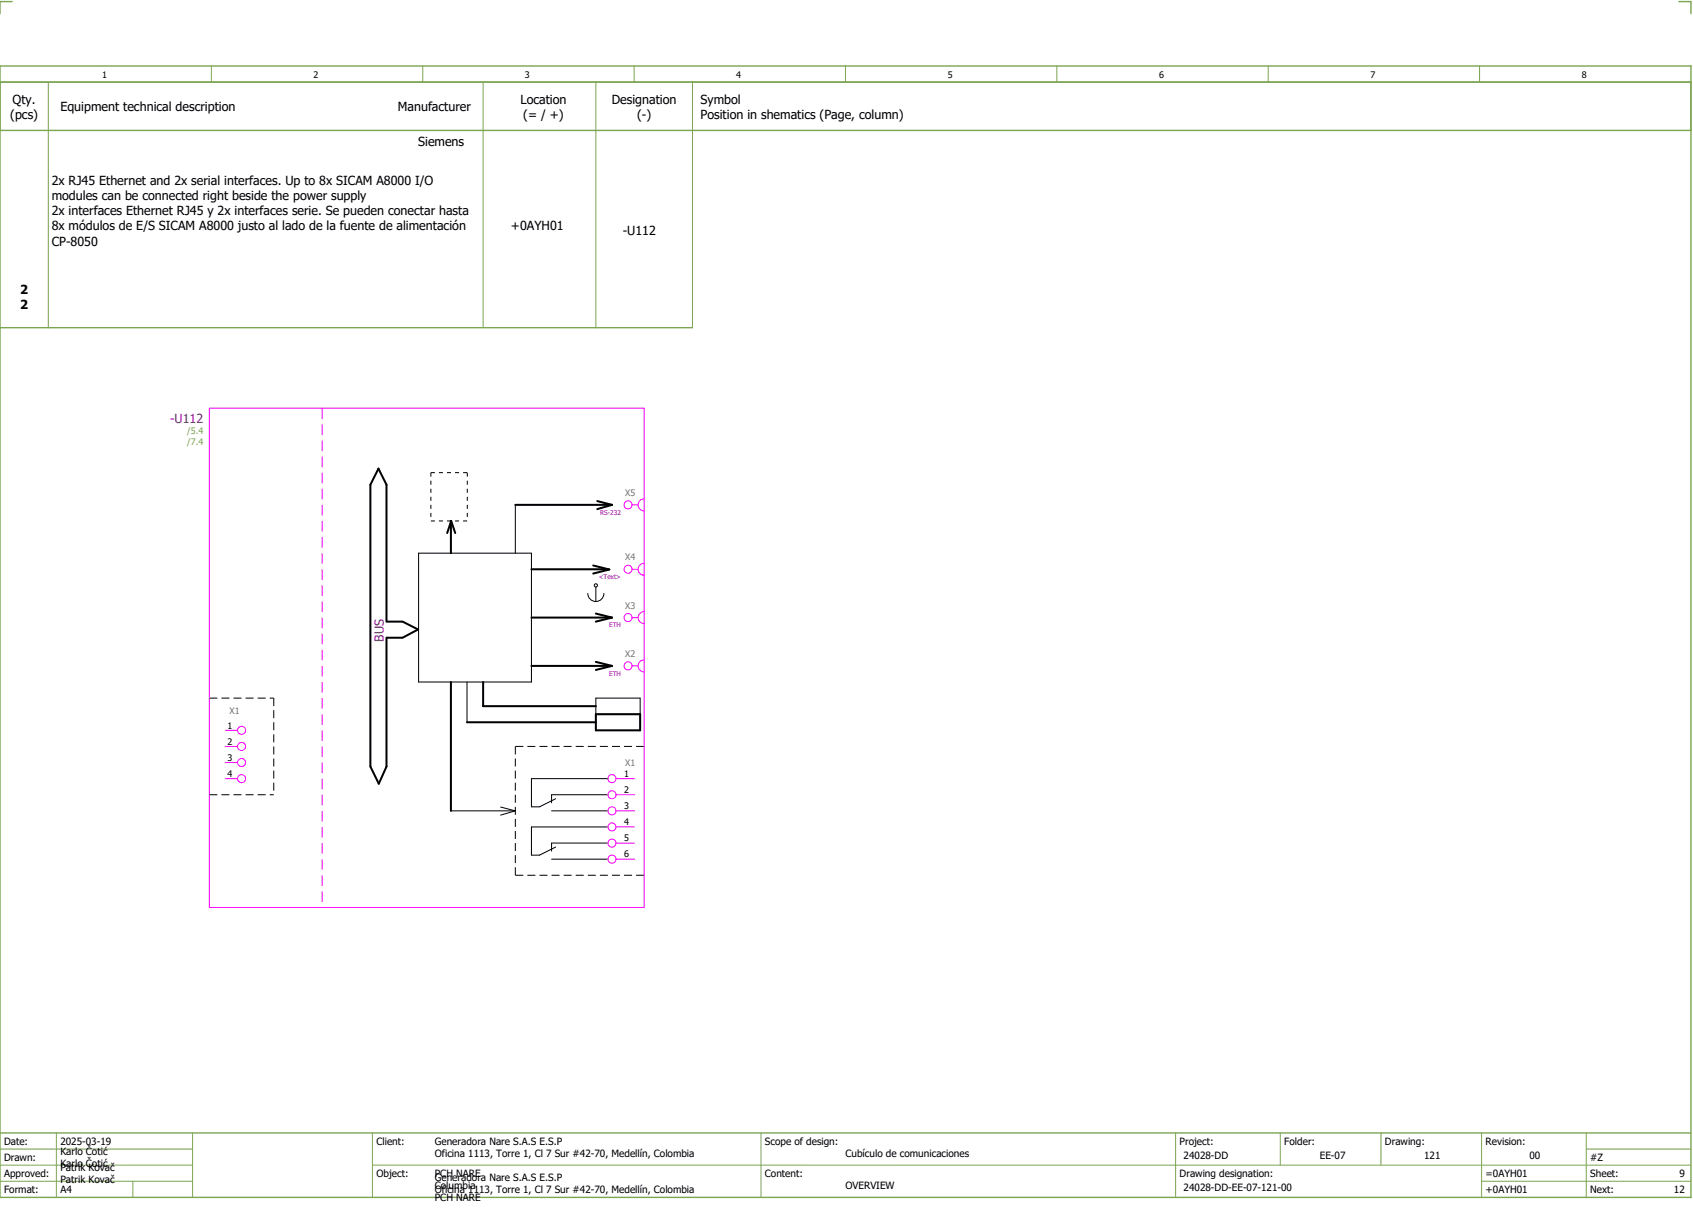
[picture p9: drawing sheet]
<svg xmlns="http://www.w3.org/2000/svg" width="421mm" height="301mm" viewBox="0 0 421 301" stroke-linecap="round" stroke-linejoin="round" font-family="sans-serif">
<path d="M0 16.4h420v281h-420zM3 .4h-3v3M417 .4h3v3M0 20.4h420M0 32.4h420M0 81.4h172M0 281.4h420" fill="none" stroke="#7ca552" stroke-width=".35"/>
<g fill="none" stroke="#7ca552" stroke-width=".25">
<path d="M52.5 16.4v4M105 16.4v4M157.5 16.4v4M210 16.4v4M262.5 16.4v4M315 16.4v4M367.5 16.4v4M12 20.4v61M120 20.4v61M148 20.4v61M172 20.4v61M0 285.4h47.8"/>
<path d="M0 293.4h47.8M14 281.4v16M33 293.4v4M47.8 281.4v16M47.8 289.4h-47.8M92.5 281.4v16M92.5 289.4h327.5M189 281.4v16M292 281.4v15.8M318 281.4v8M343 281.4v8M368 281.4v15.8"/>
<path d="M368 293.4h52M394 285.4h26M394 281.4v15.8"/>
</g>
<g fill="none" stroke="#000" stroke-width=".5">
<path d="M94 116.4l2 4v34h4l3.8 1.9-3.8 2.1h-4v32l-1.9 4.3-2.1-4.3v-70zM111.1 132.4l1-3 1 3M112 129.4v8M128 125.4h24M148.4 124.5l3.6 .9M152 125.4l-3.6 1.1M132 153.4h20M132 141.4h19M147.4 140.5l4 1-4 1M148 152.4l4 1M152 153.4l-4 1M112 169.4v32"/>
<path d="M116 179.4h32M120 169.4v6h28M132 165.4h20M148 164.4l4 1M148 177.4h11v4h-11zM152 165.4l-4 1"/>
</g>
<g fill="none" stroke="#000" stroke-width=".25">
<path d="M104 137.4h28v32h-28zM128 125.4v12M146 147.4a2 2 0 0 0 2 2 2 2 0 0 0 2-2M148 145.8v3.6M116 169.4v10M148 173.4h11v4h-11zM151 193.4h-19v7h2l4-2M151 197.4h-14v2M112 201.4h16M124.4 200.5l3.6 .9M128 201.4l-3.6 1.1M137 201.4h14"/>
<path d="M137 213.4h14M151 205.4h-19v7h2l4-2M151 209.4h-14v2"/>
<circle cx="148" cy="145.4" r=".4"/>
</g>
<path d="M107 117.4h9.1M107 117.4v12M116.1 117.4v12M107 129.4h9.1" fill="none" stroke="#000" stroke-width=".25" stroke-dasharray="1 1" stroke-linecap="butt"/>
<path d="M52 173.4h16M68 173.4v24M52 197.4h16M128 185.4h32M128 185.4v32M128 217.4h32" fill="none" stroke="#000" stroke-width=".25" stroke-dasharray="2 1" stroke-linecap="butt"/>
<g fill="none" stroke="#f0f" stroke-width=".25">
<path d="M52 101.4h108v124h-108zM157 125.4h1.5M160 139.9a1.5 1.5 0 0 0-1.5 1.5 1.5 1.5 0 0 0 1.5 1.5M160 123.9a1.5 1.5 0 0 0-1.5 1.5 1.5 1.5 0 0 0 1.5 1.5M157 153.4h1.5M157 141.4h1.5M160 151.9a1.5 1.5 0 0 0-1.5 1.5 1.5 1.5 0 0 0 1.5 1.5M157 165.4h1.5M160 163.9a1.5 1.5 0 0 0-1.5 1.5 1.5 1.5 0 0 0 1.5 1.5M56 193.4h3M56 181.4h3M56 185.4h3"/>
<path d="M56 189.4h3M153 193.4h4.6M153 197.4h4.6M153 201.4h4.6M153 205.4h4.6M153 209.4h4.6M153 213.4h4.6"/>
<circle cx="156" cy="125.4" r="1"/>
<circle cx="156" cy="153.4" r="1"/>
<circle cx="156" cy="141.4" r="1"/>
<circle cx="156" cy="165.4" r="1"/>
<circle cx="60" cy="181.4" r="1"/>
<circle cx="60" cy="185.4" r="1"/>
<circle cx="60" cy="193.4" r="1"/>
<circle cx="60" cy="189.4" r="1"/>
<circle cx="152" cy="193.4" r="1"/>
<circle cx="152" cy="197.4" r="1"/>
<circle cx="152" cy="201.4" r="1"/>
<circle cx="152" cy="205.4" r="1"/>
<circle cx="152" cy="213.4" r="1"/>
<circle cx="152" cy="209.4" r="1"/>
</g>
<path d="M80 101.4v124" fill="none" stroke="#f0f" stroke-width=".25" stroke-dasharray="2.6 1.4" stroke-linecap="butt"/>
<g font-size="3.1">
<text x="2.5" y="29.5">(pcs)</text>
<text x="3.1" y="25.8">Qty.</text>
<text x="15" y="27.6">Equipment technical description</text>
<text x="98.8" y="27.6">Manufacturer</text>
<text x="129.3" y="25.8">Location</text>
<text x="130" y="29.5">(= / +)</text>
<text x="152" y="25.8">Designation</text>
<text x="158.2" y="29.5">(-)</text>
<text x="174" y="25.8">Symbol</text>
<text x="174" y="29.5">Position in shematics (Page, column)</text>
<text x="103.9" y="36.3">Siemens</text>
<text x="12.8" y="46">2x RJ45 Ethernet and 2x serial interfaces. Up to 8x SICAM A8000 I/O</text>
<text x="12.8" y="49.7">modules can be connected right beside the power supply</text>
<text x="12.8" y="53.5">2x interfaces Ethernet RJ45 y 2x interfaces serie. Se pueden conectar hasta</text>
<text x="12.8" y="57.2">8x módulos de E/S SICAM A8000 justo al lado de la fuente de alimentación</text>
<text x="126.9" y="57.1">+0AYH01</text>
<text x="154.7" y="58.5">-U112</text>
<text x="12.8" y="61">CP-8050</text>
<text x="5" y="73">2</text>
<text x="5" y="76.8">2</text>
</g>
<g font-size="3.1" fill="#00f">
<text x="42.3" y="105">-U112</text>
<text x="95.4" y="159.4" transform="rotate(-90 95.4 159.4)">BUS</text>
</g>
<g font-size="2.5">
<text x="1" y="284.4">Date:</text>
<text x="15" y="286.9">Karlo Čotić</text>
<text x="15" y="284.4">2025-03-19</text>
<text x="93.5" y="284.4">Client:</text>
<text x="108" y="284.4">Generadora Nare S.A.S E.S.P</text>
<text x="108" y="287.4">Oficina 1113, Torre 1, Cl 7 Sur #42-70, Medellín, Colombia</text>
<text x="190" y="284.4">Scope of design:</text>
<text x="210" y="287.4">Cubículo de comunicaciones</text>
<text x="293" y="284.4">Project:</text>
<text x="294" y="287.9">24028-DD</text>
<text x="319" y="284.4">Folder:</text>
<text x="327.8" y="287.9">EE-07</text>
<text x="344" y="284.4">Drawing:</text>
<text x="353.7" y="287.9">121</text>
<text x="369" y="284.4">Revision:</text>
<text x="379.9" y="287.9">00</text>
<text x="1" y="288.4">Drawn:</text>
<text x="1" y="292.4">Approved:</text>
<text x="15" y="289.9">Karlo Čotić</text>
<text x="15" y="290.9">Patrik Kovač</text>
<text x="15" y="293.9">Patrik Kovač</text>
<text x="93.5" y="292.4">Object:</text>
<text x="108" y="293.4">Generadora Nare S.A.S E.S.P</text>
<text x="108" y="292.4">PCH NARE</text>
<text x="190" y="292.4">Content:</text>
<text x="293" y="292.4">Drawing designation:</text>
<text x="369" y="292.4">=0AYH01</text>
<text x="395" y="292.4">Sheet:</text>
<text x="395" y="288.4">#Z</text>
<text x="417.1" y="292.4">9</text>
<text x="1" y="296.4">Format:</text>
<text x="15" y="296.4">A4</text>
<text x="108" y="296.4">Oficina 1113, Torre 1, Cl 7 Sur #42-70, Medellín, Colombia</text>
<text x="108" y="295.4">Columbia</text>
<text x="108" y="298.4">PCH NARE</text>
<text x="210" y="295.4">OVERVIEW</text>
<text x="294" y="295.9">24028-DD-EE-07-121-00</text>
<text x="369" y="296.4">+0AYH01</text>
<text x="395" y="296.4">Next:</text>
<text x="415.8" y="296.4">12</text>
</g>
<g font-size="2.2">
<text x="25.4" y="19.4">1</text>
<text x="77.9" y="19.4">2</text>
<text x="130.4" y="19.4">3</text>
<text x="182.9" y="19.4">4</text>
<text x="235.4" y="19.4">5</text>
<text x="287.9" y="19.4">6</text>
<text x="340.4" y="19.4">7</text>
<text x="392.9" y="19.4">8</text>
<text x="56.5" y="181">1</text>
<text x="56.5" y="185">2</text>
<text x="56.5" y="189">3</text>
<text x="56.5" y="193">4</text>
<text x="155" y="192.9">1</text>
<text x="155" y="196.9">2</text>
<text x="155" y="200.9">3</text>
<text x="155" y="204.9">4</text>
<text x="155" y="208.9">5</text>
<text x="155" y="212.9">6</text>
</g>
<g font-size="2.2" fill="#7ca552">
<text x="46.5" y="107.9">/5.4</text>
<text x="46.5" y="110.6">/7.4</text>
</g>
<g font-size="2.2" fill="#767676">
<text x="155.3" y="123.2">X5</text>
<text x="155.3" y="139.2">X4</text>
<text x="155.3" y="151.2">X3</text>
<text x="155.3" y="163.2">X2</text>
<text x="57" y="177.3">X1</text>
<text x="155.3" y="190.2">X1</text>
</g>
<g font-size="1.6" fill="#00f">
<text x="149.1" y="127.8">RS-232</text>
<text x="148.8" y="143.8">&lt;Text&gt;</text>
<text x="151.3" y="155.8">ETH</text>
<text x="151.3" y="167.8">ETH</text>
</g>
</svg>
